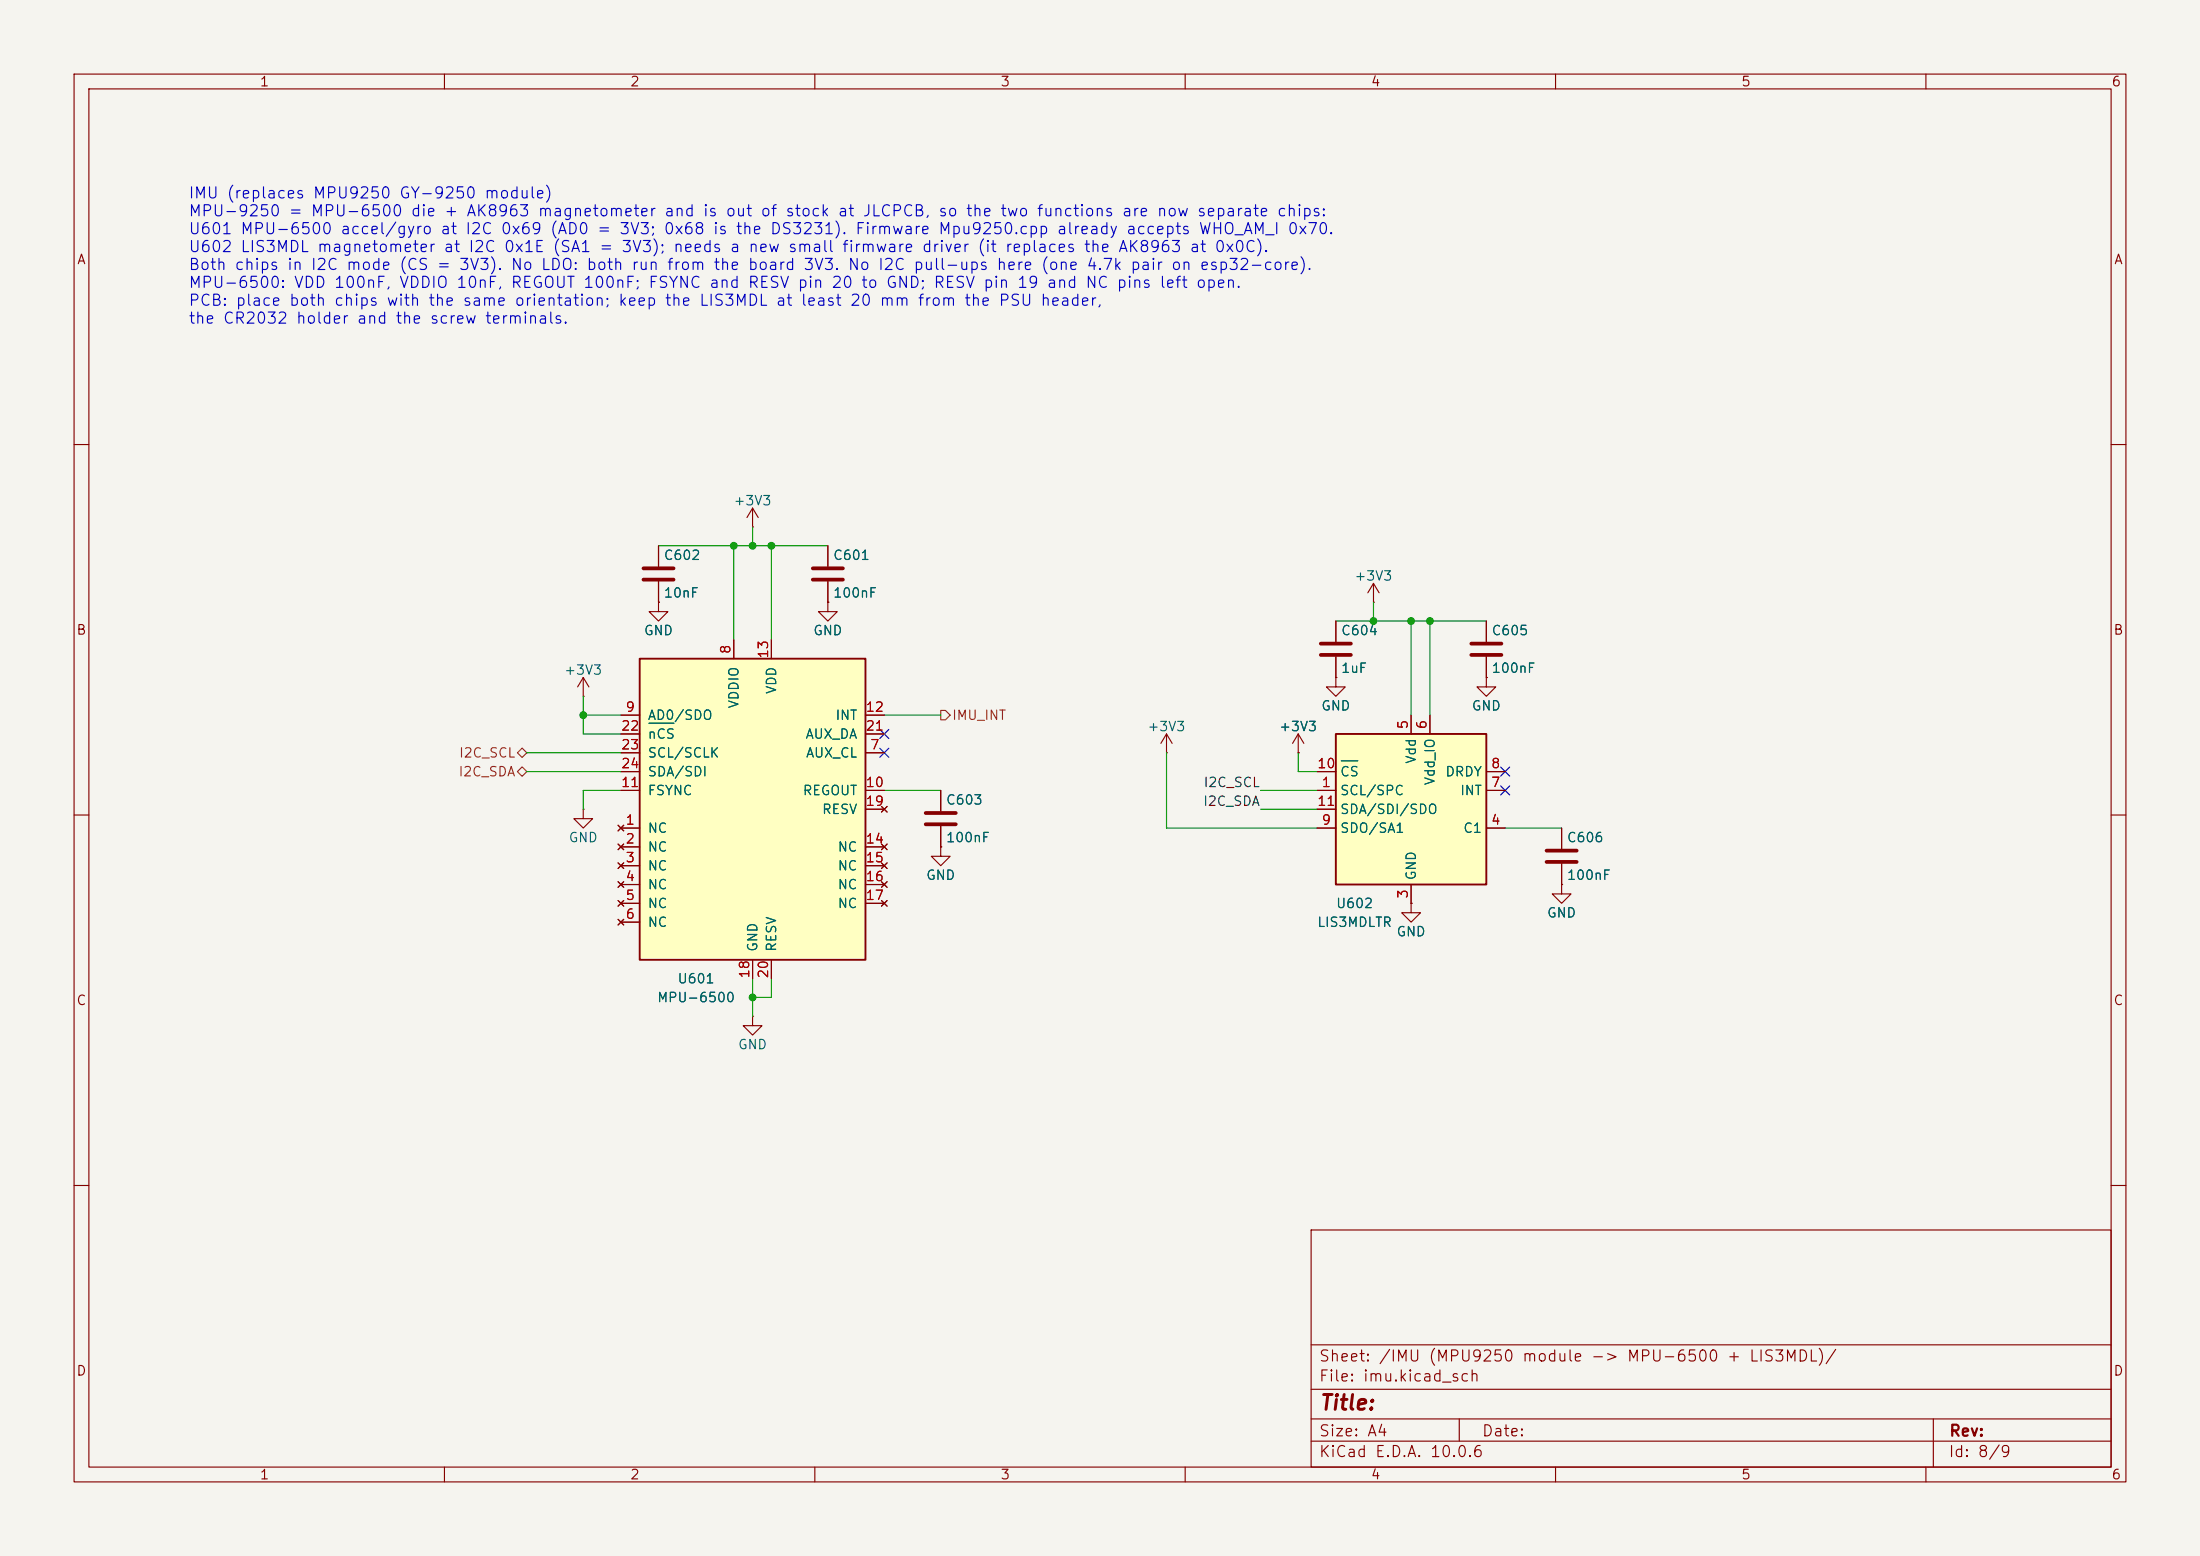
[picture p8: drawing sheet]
<svg xmlns="http://www.w3.org/2000/svg" width="297mm" height="210mm" viewBox="0 0 297 210" stroke-linecap="round" stroke-linejoin="round" font-family="sans-serif">
<path d="M0 0h297v210h-297z" fill="#f5f4ef" stroke="#f5f4ef" stroke-width=".14"/>
<g fill="none" stroke="#840000" stroke-width=".15">
<path d="M10 10h277v190h-277zM12 12h273v186h-273zM60 10v2M110 10v2M160 10v2M210 10v2M260 10v2M10 60h2M285 60h2M180.3 83.8v2.8M180.3 88.6v2.8M10 110h2"/>
<path d="M285 110h2M10 160h2M177 166h108v32h-108zM285 160h2M60 198v2M110 198v2M160 198v2M177 194.5h108M177 191.5h108M177 187.5h108M177 181.5h108M197 191.5v3"/>
<path d="M210 198v2M260 198v2M261 191.5v6.5"/>
</g>
<path d="M178.3 86.9h4.1M178.3 88.4h4.1" fill="none" stroke="#840000" stroke-width=".51"/>
<path d="M86.4 88.9h30.4v40.6h-30.4z" fill="#ffffc2"/>
<path d="M86.4 88.9h30.4v40.6h-30.4z" fill="none" stroke="#840000" stroke-width=".25"/>
<g fill="none" stroke="#840000" stroke-width=".15">
<path d="M111.8 73.7v2.8M111.8 78.5v2.8M185.4 78.7l-.7 1.3M185.4 78.7l.8 1.3M185.4 78.7v2.6M83.8 96.5h2.6M83.8 99.1h2.6M99.1 86.4v2.5M104.1 86.4v2.5M111.8 81.3v1.3h1.2l-1.2 1.2-1.3-1.2h1.3M111.8 81.3h.1M116.8 96.5h2.6"/>
<path d="M116.8 99.1h2.6M175.3 99.1l-.8 1.2M175.3 99.1l.7 1.2M175.3 99.1v2.5M185.4 81.3h.1M200.7 91.4v1.3h1.2l-1.2 1.3-1.3-1.3h1.3M200.7 91.4h.1M200.7 83.8v2.8M200.7 88.6v2.8M78.7 109.2v1.3h1.3l-1.3 1.3-1.2-1.3h1.2M78.7 109.2h.1M83.4 111.4l.8 .7"/>
<path d="M83.4 113.9l.8 .8M83.4 116.5l.8 .7M83.4 119l.8 .8M83.8 111.8h2.6M83.8 114.3h2.6M83.8 116.8h2.6M83.8 119.4h2.6M83.8 101.6h2.6M83.8 106.7h2.6M83.8 104.1h2.6M84.2 111.4l-.8 .7M84.2 113.9l-.8 .8"/>
<path d="M84.2 116.5l-.8 .7M84.2 119l-.8 .8M116.8 114.3h2.6M116.8 116.8h2.6M116.8 119.4h2.6M116.8 101.6h2.6M116.8 106.7h2.6M116.8 109.2h2.6M119 113.9l.8 .8M119 116.5l.8 .7M119 119l.8 .8M119 108.8l.8 .8"/>
<path d="M119.8 113.9l-.8 .8M119.8 116.5l-.8 .7M119.8 119l-.8 .8M119.8 108.8l-.8 .8M175.3 101.6h.1M83.4 121.5l.8 .8M83.4 124.1l.8 .7M83.8 121.9h2.6M83.8 124.5h2.6M84.2 121.5l-.8 .8M84.2 124.1l-.8 .7M101.6 137.2v1.2h1.3l-1.3 1.3-1.3-1.3h1.3"/>
<path d="M101.6 137.2h.1M101.6 129.5v2.6M104.1 129.5v2.6M116.8 121.9h2.6M119 121.5l.8 .8M119.8 121.5l-.8 .8M190.5 121.9v1.3h1.3l-1.3 1.3-1.3-1.3h1.3M190.5 121.9h.1"/>
</g>
<path d="M87.6 97.6h3.4" fill="none" stroke="#006464" stroke-width=".15"/>
<path d="M109.7 76.7h4.1M109.7 78.2h4.1M198.6 86.9h4.1M198.6 88.4h4.1" fill="none" stroke="#840000" stroke-width=".51"/>
<path d="M180.3 99.1h20.4v20.3h-20.4z" fill="#ffffc2"/>
<path d="M180.3 99.1h20.4v20.3h-20.4z" fill="none" stroke="#840000" stroke-width=".25"/>
<g fill="none" stroke="#840000" stroke-width=".15">
<path d="M88.9 73.7v2.8M88.9 78.5v2.8M101.6 71.1h.1M101.6 68.6l-.8 1.3M101.6 68.6l.8 1.3M101.6 68.6v2.5M111.8 73.7v2.8M111.8 78.5v2.8M78.7 94h.1M78.7 91.4l-.7 1.3M78.7 91.4l.8 1.3M78.7 91.4v2.6"/>
<path d="M83.8 96.5h2.6M83.8 99.1h2.6M88.9 81.3v1.3h1.3l-1.3 1.2-1.3-1.2h1.3M88.9 81.3h.1M99.1 86.4v2.5M104.1 86.4v2.5M111.8 81.3h.1M116.8 96.5h2.6M116.8 99.1h2.6M157.5 99.1l-.8 1.2M157.5 99.1l.7 1.2M157.5 99.1v2.5"/>
<path d="M180.3 91.4v1.3h1.3l-1.3 1.3-1.2-1.3h1.2M180.3 91.4h.1M180.3 83.8v2.8M180.3 88.6v2.8M190.5 96.5v2.6M193 96.5v2.6M200.7 91.4h.1M200.7 83.8v2.8M200.7 88.6v2.8M83.4 111.4l.8 .7M83.4 113.9l.8 .8M83.4 116.5l.8 .7"/>
<path d="M83.4 119l.8 .8M83.8 106.7h2.6M83.8 111.8h2.6M83.8 104.1h2.6M83.8 114.3h2.6M83.8 116.8h2.6M83.8 119.4h2.6M83.8 101.6h2.6M84.2 111.4l-.8 .7M84.2 113.9l-.8 .8M84.2 116.5l-.8 .7M84.2 119l-.8 .8"/>
<path d="M116.8 106.7h2.6M116.8 109.2h2.6M116.8 114.3h2.6M116.8 116.8h2.6M116.8 119.4h2.6M116.8 101.6h2.6M119 113.9l.8 .8M119 116.5l.8 .7M119 119l.8 .8M119 108.8l.8 .8M119.8 113.9l-.8 .8M119.8 116.5l-.8 .7"/>
<path d="M119.8 119l-.8 .8M119.8 108.8l-.8 .8M127 114.3v1.3h1.3l-1.3 1.2-1.3-1.2h1.3M127 114.3h.1M127 106.7v2.8M127 111.5v2.8M157.5 101.6h.1M175.3 101.6h.1M177.8 106.7h2.5M177.8 111.8h2.5M177.8 104.1h2.5M177.8 109.2h2.5"/>
<path d="M190.5 119.4v2.5M200.7 106.7h2.5M200.7 111.8h2.5M200.7 104.1h2.5M210.8 119.4v1.3h1.3l-1.3 1.2-1.3-1.2h1.3M210.8 119.4h.1M210.8 111.8v2.8M210.8 116.6v2.8M83.4 121.5l.8 .8M83.4 124.1l.8 .7M83.8 121.9h2.6M83.8 124.5h2.6"/>
<path d="M84.2 121.5l-.8 .8M84.2 124.1l-.8 .7M101.6 129.5v2.6M104.1 129.5v2.6M116.8 121.9h2.6M119 121.5l.8 .8M119.8 121.5l-.8 .8M190.5 121.9h.1"/>
</g>
<path d="M87.6 97.6h3.4M181.1 102.7h2.2" fill="none" stroke="#006464" stroke-width=".15"/>
<path d="M86.9 76.7h4M86.9 78.2h4M125 109.7h4M125 111.3h4M208.8 114.8h4.1M208.8 116.3h4.1" fill="none" stroke="#840000" stroke-width=".51"/>
<path d="M127 95.9h.6l.7 .6-.7 .7h-.6zM69.8 101.6l.7-.6 .6 .6-.6 .6zM69.8 104.1l.7-.6 .6 .6-.6 .7z" fill="none" stroke="#725600" stroke-width=".15"/>
<g fill="none" stroke="#009600" stroke-width=".15">
<path d="M88.9 73.7h22.9M99.1 73.7v12.7M101.6 71.1v2.6M104.1 73.7v12.7M78.7 94v5.1h5.1M78.7 96.5h5.1M119.4 96.5h7.6M180.3 83.8h20.4M185.4 81.3v2.5M190.5 83.8v12.7M193 83.8v12.7M71.1 101.6h12.7"/>
<path d="M71.1 104.1h12.7M83.8 106.7h-5.1v2.5M119.4 106.7h7.6M157.5 101.6v10.2h20.3M170.2 106.7h7.6M170.2 109.2h7.6M175.3 101.6v2.5h2.5M203.2 111.8h7.6M101.6 132.1v5.1M104.1 132.1v2.5h-2.5"/>
</g>
<path d="M118.8 98.5l1.2 1.2M120 98.5l-1.2 1.2M118.8 101l1.2 1.2M120 101l-1.2 1.2M202.6 106.1l1.2 1.2M202.6 103.5l1.2 1.2M203.8 106.1l-1.2 1.2M203.8 103.5l-1.2 1.2" fill="none" stroke="#000084" stroke-width=".15"/>
<g fill="#009600" stroke="#009600" stroke-width=".14">
<circle cx="190.5" cy="83.8" r=".46"/>
<circle cx="185.4" cy="83.8" r=".46"/>
<circle cx="193" cy="83.8" r=".46"/>
<circle cx="99.1" cy="73.7" r=".46"/>
<circle cx="101.6" cy="73.7" r=".46"/>
<circle cx="104.1" cy="73.7" r=".46"/>
<circle cx="101.6" cy="134.6" r=".46"/>
<circle cx="78.7" cy="96.5" r=".46"/>
</g>
<text font-size="2" fill="#840000" x="178" y="190.8">Title:</text>
<g font-size="1.5" fill="#0000c2">
<text x="25.4" y="27.2">IMU (replaces MPU9250 GY-9250 module)</text>
<text x="25.4" y="29.6">MPU-9250 = MPU-6500 die + AK8963 magnetometer and is out of stock at JLCPCB, so the two functions are now separate chips:</text>
<text x="25.4" y="32">U601 MPU-6500 accel/gyro at I2C 0x69 (AD0 = 3V3; 0x68 is the DS3231). Firmware Mpu9250.cpp already accepts WHO_AM_I 0x70.</text>
<text x="25.4" y="34.4">U602 LIS3MDL magnetometer at I2C 0x1E (SA1 = 3V3); needs a new small firmware driver (it replaces the AK8963 at 0x0C).</text>
<text x="25.4" y="36.8">Both chips in I2C mode (CS = 3V3). No LDO: both run from the board 3V3. No I2C pull-ups here (one 4.7k pair on esp32-core).</text>
<text x="25.4" y="39.2">MPU-6500: VDD 100nF, VDDIO 10nF, REGOUT 100nF; FSYNC and RESV pin 20 to GND; RESV pin 19 and NC pins left open.</text>
<text x="25.4" y="41.7">PCB: place both chips with the same orientation; keep the LIS3MDL at least 20 mm from the PSU header,</text>
<text x="25.4" y="44.1">the CR2032 holder and the screw terminals.</text>
</g>
<g font-size="1.5" fill="#840000">
<text x="178" y="184.1">Sheet: /IMU (MPU9250 module -&gt; MPU-6500 + LIS3MDL)/</text>
<text x="178" y="186.8">File: imu.kicad_sch</text>
<text x="178" y="197">KiCad E.D.A. 10.0.6</text>
<text x="178" y="194.2">Size: A4</text>
<text x="200" y="194.2">Date:</text>
<text x="263" y="197">Id: 8/9</text>
<text x="263" y="194.2">Rev:</text>
</g>
<g font-size="1.3" fill="#840000">
<text x="35" y="12">1</text>
<text x="85" y="12">2</text>
<text x="135" y="12">3</text>
<text x="185" y="12">4</text>
<text x="235" y="12">5</text>
<text x="285" y="12">6</text>
<text x="10.3" y="36">A</text>
<text x="285.3" y="36">A</text>
<text x="10.2" y="86">B</text>
<text x="285.2" y="86">B</text>
<text x="10.2" y="136">C</text>
<text x="285.2" y="136">C</text>
<text x="10.2" y="186">D</text>
<text x="285.2" y="186">D</text>
<text x="35" y="200">1</text>
<text x="85" y="200">2</text>
<text x="135" y="200">3</text>
<text x="185" y="200">4</text>
<text x="235" y="200">5</text>
<text x="285" y="200">6</text>
</g>
<g font-size="1.3" fill="#006464">
<text x="98.9" y="68.5">+3V3</text>
<text x="89.5" y="75.9">C602</text>
<text x="112.4" y="75.9">C601</text>
<text x="89.5" y="81">10nF</text>
<text x="112.4" y="81">100nF</text>
<text x="182.8" y="78.7">+3V3</text>
<text x="86.8" y="86.1">GND</text>
<text x="109.7" y="86.1">GND</text>
<text x="181" y="86.1">C604</text>
<text x="201.3" y="86.1">C605</text>
<text x="76.1" y="91.4">+3V3</text>
<text x="100" y="95.7" transform="rotate(-90 100 95.7)">VDDIO</text>
<text x="105.1" y="93.8" transform="rotate(-90 105.1 93.8)">VDD</text>
<text x="181" y="91.1">1uF</text>
<text x="201.3" y="91.1">100nF</text>
<text x="87.3" y="97.5">AD0/SDO</text>
<text x="87.3" y="100">nCS</text>
<text x="108.6" y="100">AUX_DA</text>
<text x="112.7" y="97.5">INT</text>
<text x="154.8" y="99">+3V3</text>
<text x="172.6" y="99">+3V3</text>
<text x="178.3" y="96.2">GND</text>
<text x="198.6" y="96.2">GND</text>
<text x="87.3" y="107.6">FSYNC</text>
<text x="87.3" y="102.6">SCL/SCLK</text>
<text x="87.3" y="105.1">SDA/SDI</text>
<text x="108.3" y="107.6">REGOUT</text>
<text x="108.7" y="102.6">AUX_CL</text>
<text x="180.8" y="107.6">SCL/SPC</text>
<text x="180.8" y="105.1">CS</text>
<text x="191.5" y="103.2" transform="rotate(-90 191.5 103.2)">Vdd</text>
<text x="194" y="106.1" transform="rotate(-90 194 106.1)">Vdd_IO</text>
<text x="195" y="105.1">DRDY</text>
<text x="197" y="107.6">INT</text>
<text x="76.7" y="114">GND</text>
<text x="87.3" y="112.7">NC</text>
<text x="110.9" y="110.2">RESV</text>
<text x="127.6" y="108.9">C603</text>
<text x="127.6" y="114">100nF</text>
<text x="180.8" y="112.7">SDO/SA1</text>
<text x="180.8" y="110.2">SDA/SDI/SDO</text>
<text x="197.4" y="112.7">C1</text>
<text x="211.4" y="114">C606</text>
<text x="87.3" y="115.3">NC</text>
<text x="87.3" y="117.8">NC</text>
<text x="113" y="115.3">NC</text>
<text x="113" y="117.8">NC</text>
<text x="124.9" y="119.1">GND</text>
<text x="191.5" y="118.9" transform="rotate(-90 191.5 118.9)">GND</text>
<text x="211.4" y="119.1">100nF</text>
<text x="87.3" y="120.3">NC</text>
<text x="87.3" y="122.9">NC</text>
<text x="87.3" y="125.4">NC</text>
<text x="113" y="120.3">NC</text>
<text x="113" y="122.9">NC</text>
<text x="177.7" y="125.4">LIS3MDLTR</text>
<text x="180.3" y="122.9">U602</text>
<text x="208.8" y="124.2">GND</text>
<text x="102.6" y="128.6" transform="rotate(-90 102.6 128.6)">GND</text>
<text x="105.1" y="128.6" transform="rotate(-90 105.1 128.6)">RESV</text>
<text x="188.4" y="126.7">GND</text>
<text x="88.6" y="135.6">MPU-6500</text>
<text x="91.4" y="133">U601</text>
<text x="99.5" y="141.9">GND</text>
</g>
<g font-size="1.3" fill="#a90000">
<text x="98.9" y="88.4" transform="rotate(-90 98.9 88.4)">8</text>
<text x="104" y="89" transform="rotate(-90 104 89)">13</text>
<text x="83.8" y="98.9">22</text>
<text x="83.8" y="101.5">23</text>
<text x="84.4" y="96.4">9</text>
<text x="116.8" y="96.4">12</text>
<text x="116.8" y="98.9">21</text>
<text x="117.4" y="101.5">7</text>
<text x="190.4" y="98.5" transform="rotate(-90 190.4 98.5)">5</text>
<text x="192.9" y="98.5" transform="rotate(-90 192.9 98.5)">6</text>
<text x="83.8" y="106.5">11</text>
<text x="83.8" y="104">24</text>
<text x="116.8" y="106.5">10</text>
<text x="177.7" y="104">10</text>
<text x="178.3" y="106.5">1</text>
<text x="201.2" y="106.5">7</text>
<text x="201.2" y="104">8</text>
<text x="84.4" y="111.6">1</text>
<text x="116.8" y="109.1">19</text>
<text x="177.7" y="109.1">11</text>
<text x="178.3" y="111.6">9</text>
<text x="201.2" y="111.6">4</text>
<text x="84.4" y="114.2">2</text>
<text x="84.4" y="116.7">3</text>
<text x="84.4" y="119.2">4</text>
<text x="116.8" y="114.2">14</text>
<text x="116.8" y="116.7">15</text>
<text x="116.8" y="119.2">16</text>
<text x="84.4" y="121.8">5</text>
<text x="84.4" y="124.3">6</text>
<text x="116.8" y="121.8">17</text>
<text x="190.4" y="121.4" transform="rotate(-90 190.4 121.4)">3</text>
<text x="101.5" y="132.1" transform="rotate(-90 101.5 132.1)">18</text>
<text x="104" y="132.1" transform="rotate(-90 104 132.1)">20</text>
</g>
<g font-size="1.3" fill="#725600">
<text x="128.4" y="97.5">IMU_INT</text>
<text x="61.8" y="105.1">I2C_SDA</text>
<text x="61.9" y="102.6">I2C_SCL</text>
</g>
<g font-size="1.3" fill="#0f0f0f">
<text x="162.4" y="106.6">I2C_SCL</text>
<text x="162.3" y="109.1">I2C_SDA</text>
</g>
</svg>
